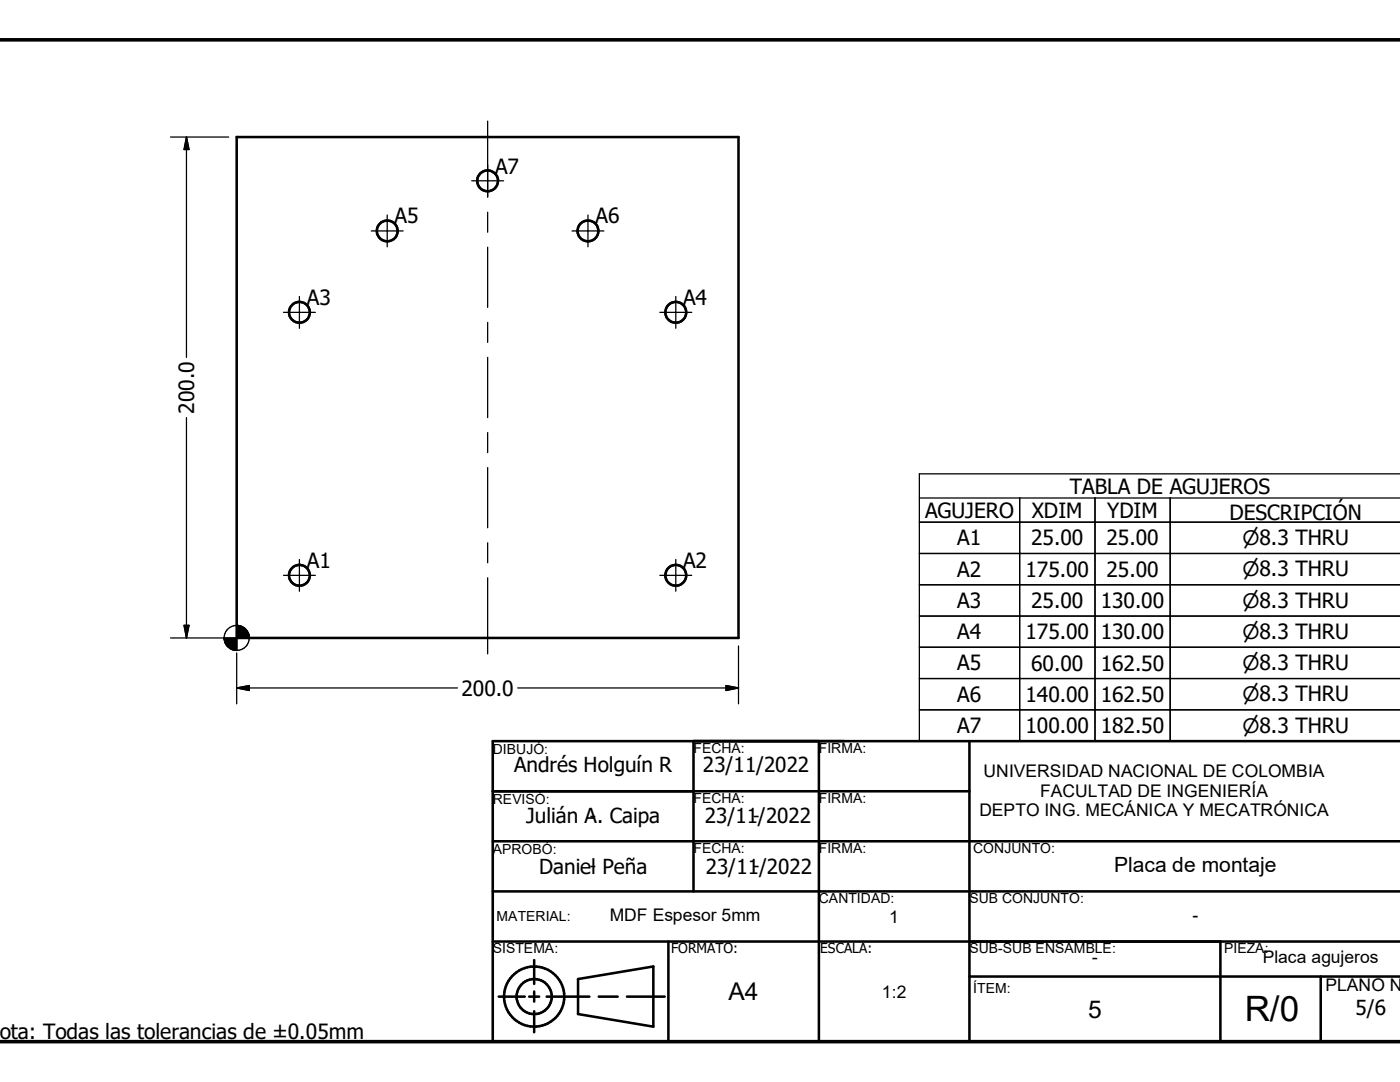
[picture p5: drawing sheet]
<svg xmlns="http://www.w3.org/2000/svg" width="279mm" height="216mm" viewBox="0 0 279 216" stroke-linecap="round" stroke-linejoin="round" font-family="sans-serif">
<g fill="none" stroke="#000" stroke-width=".51">
<path d="M47.2 27.3h100.2v100h-100.2zM98.3 157.9h95.2M138.4 147.9v30M163.4 147.9v60M193.5 147.9v60M279.4 147.9h-181.1v60h181.1M98.3 177.9h181.1M98.3 167.9h181.1M98.3 187.9h181.1M99.5 198.9h5.2M105.6 198.9h2M106.6 191.6v4.7"/>
<path d="M106.6 197.9v2M109.1 198.9h8.5M115.4 195.4l15-2.6v12.1l-15-2.6zM119.5 198.9h3.8M125.1 198.9h7.6M133.4 187.9v20M193.5 194.9h85.9M243.6 187.9v20M263.6 194.9v13M106.6 201.8v4.2"/>
<circle cx="97.3" cy="36.1" r="2.08"/>
<circle cx="77.3" cy="46.1" r="2.07"/>
<circle cx="117.3" cy="46.1" r="2.07"/>
<circle cx="59.8" cy="62.3" r="2.08"/>
<circle cx="134.9" cy="62.3" r="2.07"/>
<circle cx="59.8" cy="114.8" r="2.08"/>
<circle cx="134.9" cy="114.8" r="2.08"/>
<circle cx="106.6" cy="198.9" r="3.5"/>
<circle cx="106.6" cy="198.9" r="6"/>
</g>
<path d="M0 7.9h279.4M-.1 207.9h279.5" fill="none" stroke="#000" stroke-width=".71"/>
<path d="M110.1 198.9h1" fill="none" stroke="#000" stroke-width=".2"/>
<g fill="none" stroke="#000" stroke-width=".25">
<path d="M34 27.3h11.6M37.2 27.3v44M37.2 27.3l.5 2.5h-1zM94.1 36.1h6.4M97.3 24.2v15.2M59.8 59.2v6.3M74.1 46.1h6.4M77.3 42.9v6.4M97.3 42.3v4M97.3 49.3v12M114.2 46.1h6.3M117.3 42.9v6.4"/>
<path d="M134.9 59.2v6.3M56.6 62.3h6.3M97.3 64.3v4M97.3 71.3v12M131.7 62.3h6.3M37.2 83.3v44M97.3 86.3v4M97.3 93.3v12M183.5 99.4h95.9M203.5 99.4v48.5M218.5 99.4v48.5M233.5 99.4v48.5"/>
<path d="M279.4 94.5h-95.9v53.4h95.9M56.6 114.8h6.3M59.8 111.6v6.4M97.3 108.3v4M97.3 115.3v15.2M131.7 114.8h6.3M134.9 111.6v6.4M183.5 104.2h95.9M183.5 110.4h95.9M183.5 116.7h95.9M34 127.3h10.8M36.7 124.8h1l-.5 2.5z"/>
<path d="M47.2 137.3h44.1M47.2 137.3l2.6-.5v1zM47.2 130.3v10.1M103.3 137.3h44.1M144.9 136.8l2.5 .5-2.5 .5zM147.4 128.9v11.5M183.5 122.9h95.9M183.5 129.1h95.9M183.5 135.4h95.9M183.5 141.6h95.9"/>
<circle cx="47.2" cy="127.3" r="2.5"/>
</g>
<g fill="#000" stroke="#000" stroke-width=".25">
<path d="M37.2 27.3l.5 2.5h-1zM36.7 124.8h1l-.5 2.5zM44.7 127.3l.1 .7zM44.7 127.3l.3 1zM44.7 127.3l.4 1.3zM44.7 127.3l.7 1.6-.3-.3zM44.7 127.3l.9 1.9-.2-.3zM44.7 127.3l1.2 2.1-.3-.2zM44.7 127.3l1.5 2.3-.3-.2zM44.7 127.3l1.8 2.4-.3-.1zM44.7 127.3l2.2 2.5-.4-.1zM44.7 127.3l2.5 2.5h-.3z"/>
<path d="M47.2 124.8l2.6 2.5h-2.6zM47.2 124.8v5zM44.7 127.3h2.5v2.5zM44.7 127.3h2.5zM47.2 137.3l2.6-.5v1zM49.7 126.6l.1 .7zM49.5 126.3l.3 1zM49.3 125.9l.5 1.4zM49.1 125.6l.2 .3 .5 1.4zM48.9 125.4l.2 .2 .7 1.7zM48.6 125.2l.3 .2 .9 1.9zM48.3 125l.3 .2 1.2 2.1z"/>
<path d="M47.9 124.9l.4 .1 1.5 2.3zM47.6 124.8l.3 .1 1.9 2.4zM47.2 124.8h.4l2.2 2.5zM144.9 136.8l2.5 .5-2.5 .5z"/>
</g>
<text font-size="7" x="248.4" y="203.8">R/0</text>
<g font-size="4.9">
<text x="145.4" y="199.6">A4</text>
<text x="217.2" y="203">5</text>
</g>
<g font-size="4.2">
<text x="98.8" y="34.6">A7</text>
<text x="78.7" y="44.6">A5</text>
<text x="118.8" y="44.6">A6</text>
<text x="61.2" y="60.8">A3</text>
<text x="136.4" y="60.9">A4</text>
<text x="38.8" y="82.6" transform="rotate(-90 38.8 82.6)">200.0</text>
<text x="213.5" y="98.5">TABLA DE AGUJEROS</text>
<text x="184.6" y="103.3">AGUJERO</text>
<text x="206" y="103.3">XDIM</text>
<text x="221" y="103.3">YDIM</text>
<text x="245.4" y="103.8">DESCRIPCIÓN</text>
<text x="61.2" y="113.3">A1</text>
<text x="136.4" y="113.3">A2</text>
<text x="191" y="108.8">A1</text>
<text x="205.8" y="108.8">25.00</text>
<text x="220.8" y="108.8">25.00</text>
<text x="191" y="115.1">A2</text>
<text x="204.6" y="115.1">175.00</text>
<text x="220.8" y="115.1">25.00</text>
<text x="191" y="121.3">A3</text>
<text x="205.8" y="121.3">25.00</text>
<text x="219.7" y="121.3">130.00</text>
<text x="191" y="127.5">A4</text>
<text x="204.6" y="127.5">175.00</text>
<text x="219.7" y="127.5">130.00</text>
<text x="191" y="133.8">A5</text>
<text x="205.8" y="133.8">60.00</text>
<text x="219.7" y="133.8">162.50</text>
<text x="92.1" y="138.8">200.0</text>
<text x="191" y="140">A6</text>
<text x="204.6" y="140">140.00</text>
<text x="219.7" y="140">162.50</text>
<text x="191" y="146.3">A7</text>
<text x="204.6" y="146.3">100.00</text>
<text x="219.7" y="146.3">182.50</text>
<text x="222.3" y="173.9">Placa de montaje</text>
<text x="-.1" y="207.3">ota: Todas las tolerancias de ±0.05mm</text>
</g>
<g font-size="4.1">
<text x="102.6" y="154.1">Andrés Holguín R</text>
<text x="140.3" y="154.1">23/11/2022</text>
<text x="105" y="164.1">Julián A. Caipa</text>
<text x="140.7" y="164.3">23/11/2022</text>
<text x="107.6" y="174.5">Daniel Peña</text>
<text x="140.9" y="174.3">23/11/2022</text>
<text x="270.5" y="202.6">5/6</text>
</g>
<g font-size="4">
<text x="247.9" y="108.8">n8.3 THRU</text>
<text x="247.9" y="115">n8.3 THRU</text>
<text x="247.9" y="121.2">n8.3 THRU</text>
<text x="247.9" y="127.5">n8.3 THRU</text>
<text x="247.9" y="133.7">n8.3 THRU</text>
<text x="247.9" y="140">n8.3 THRU</text>
<text x="247.9" y="146.2">n8.3 THRU</text>
</g>
<g font-size="3.5">
<text x="196.3" y="155.1">UNIVERSIDAD NACIONAL DE COLOMBIA</text>
<text x="207.6" y="159">FACULTAD DE INGENIERÍA</text>
<text x="117.7" y="164">-</text>
<text x="150.3" y="164">-</text>
<text x="195.5" y="162.9">DEPTO ING. MECÁNICA Y MECATRÓNICA</text>
<text x="117.7" y="173.9">-</text>
<text x="150.3" y="173.9">-</text>
<text x="121.7" y="183.8">MDF Espesor 5mm</text>
<text x="177.5" y="184.1">1</text>
<text x="238" y="183.8">-</text>
<text x="252" y="192.2">Placa agujeros</text>
<text x="264.5" y="197.8">PLANO N</text>
<text x="176" y="199.1">1:2</text>
</g>
<text font-size="3.4" x="217.9" y="192.4">-</text>
<g font-size="2.8">
<text x="98.4" y="150.4">DIBUJÓ:</text>
<text x="138.4" y="150.2">FECHA:</text>
<text x="163.4" y="150.2">FIRMA:</text>
<text x="98.4" y="160.4">REVISÓ:</text>
<text x="138.4" y="160.2">FECHA:</text>
<text x="163.4" y="160.2">FIRMA:</text>
<text x="98.4" y="170.3">APROBÓ:</text>
<text x="138.4" y="170.2">FECHA:</text>
<text x="163.4" y="170.2">FIRMA:</text>
<text x="194.2" y="170.2">CONJUNTO:</text>
<text x="99.1" y="183.8">MATERIAL:</text>
<text x="163.4" y="180.2">CANTIDAD:</text>
<text x="193.5" y="180.2">SUB CONJUNTO:</text>
<text x="98.4" y="190.2">SISTEMA:</text>
<text x="193.5" y="190.2">SUB-SUB ENSAMBLE:</text>
<text x="244.3" y="190.2">PIEZA:</text>
<text x="194.2" y="198.2">ÍTEM:</text>
</g>
<g font-size="2.7">
<text x="133.9" y="190.2">FORMATO:</text>
<text x="163.7" y="190.1">ESCALA:</text>
</g>
</svg>
